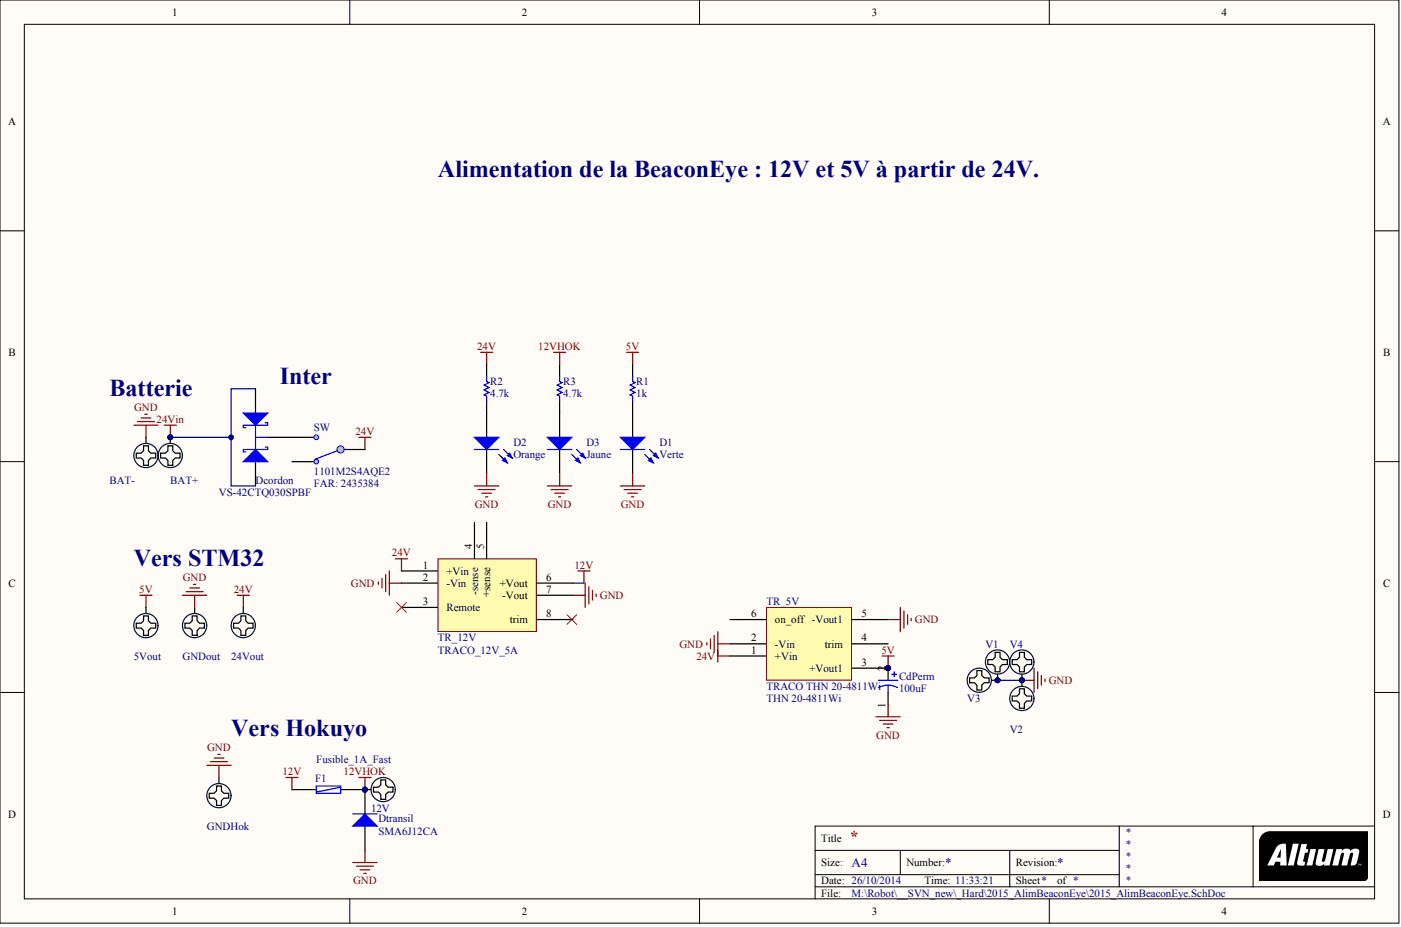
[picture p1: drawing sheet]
# Altium project 2015_AlimBeaconEye.PRJPCB
1 sheet, 24 parts. Net scope: global (net labels, ports and power ports of the same name join across sheets).
Board file: 2015_AlimBeaconEye.PCBDOC

## Sheet 2015_AlimBeaconEye.SchDoc
size A4

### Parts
5Vout  Pad_M3  [M3x6mm]  (value not drawn)
12V  Pad_M3  [M3x6mm]  (value not drawn)
24Vout  Pad_M3  [M3x6mm]  (value not drawn)
BAT+  Pad_M3  [M3x6mm]  (value not drawn)
BAT-  Pad_M3  [M3x6mm]  (value not drawn)
CdPerm  100uF  [CONDENSATEUR_POLARISE_ELECTROLYTIQUE_RADIAL_5.08/8.9]
D1  Verte  [LED_0805]
D2  Orange  [LED_0805]
D3  Jaune  [LED_0805]
Dcordon  VS-42CTQ030SPBF  [D2Pak (123)]
Dtransil  SMA6J12CA  [DO214AC]
F1  Fusible_1A_Fast  [R0805_N]
GNDHok  Pad_M3  [M3x6mm]  (value not drawn)
GNDout  Pad_M3  [M3x6mm]  (value not drawn)
R1  1k  [R1206_N]
R2  4.7k  [R1206_N]
R3  4.7k  [R1206_N]
SW  1101M2S4AQE2  FAR: 2435384  [SW_UNIPOL_DROIT - APEM 18235]
TR_5V  TRACO THN 20-4811Wi  Ref: THN 20-4811Wi  [TRACO_THN20]
TR_12V  TRACO_12V_5A  [TRACO_SIMPLE_12V_5A]
V1  Pad_M3  [M3x6mm]  (value not drawn)
V2  Pad_M3  [M3x6mm]  (value not drawn)
V3  Pad_M3  [M3x6mm]  (value not drawn)
V4  Pad_M3  [M3x6mm]  (value not drawn)

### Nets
5V: 5Vout.1 CdPerm.2 R1.1 TR_5V.3(+Vout1)
12V: F1.1 TR_12V.6(+Vout)
12VHOK: 12V.1 Dtransil.2(K) F1.2 R3.1
24V: 24Vout.1 R2.1 SW.COMMON1 TR_5V.1(+Vin) TR_12V.1(+Vin)
24Vin: BAT+.1 Dcordon.1(A1) Dcordon.3(A2)
GND: BAT-.1 CdPerm.1 D1.2(K) D2.2(K) D3.2(K) Dtransil.1(A) GNDHok.1 GNDout.1 TR_5V.2(-Vin) TR_5V.5(-Vout1) TR_12V.2(-Vin) TR_12V.7(-Vout) V1.1 V2.1 V3.1 V4.1
NetD1_1: D1.1(A) R1.2
NetD2_1: D2.1(A) R2.2
NetD3_1: D3.1(A) R3.2
NetDcordon_2: Dcordon.2(K) SW.NO1

Not connected (* = marked no-connect by the designer): SW NC1; TR_5V 4(trim) 6(on_off); TR_12V 3(Remote)* 4(-sense) 5(+sense) 8(trim)

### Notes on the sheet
- Alimentation de la BeaconEye : 12V et 5V à partir de 24V.
- Batterie
- (near Dcordon) Inter
- Vers STM32
- Vers Hokuyo
